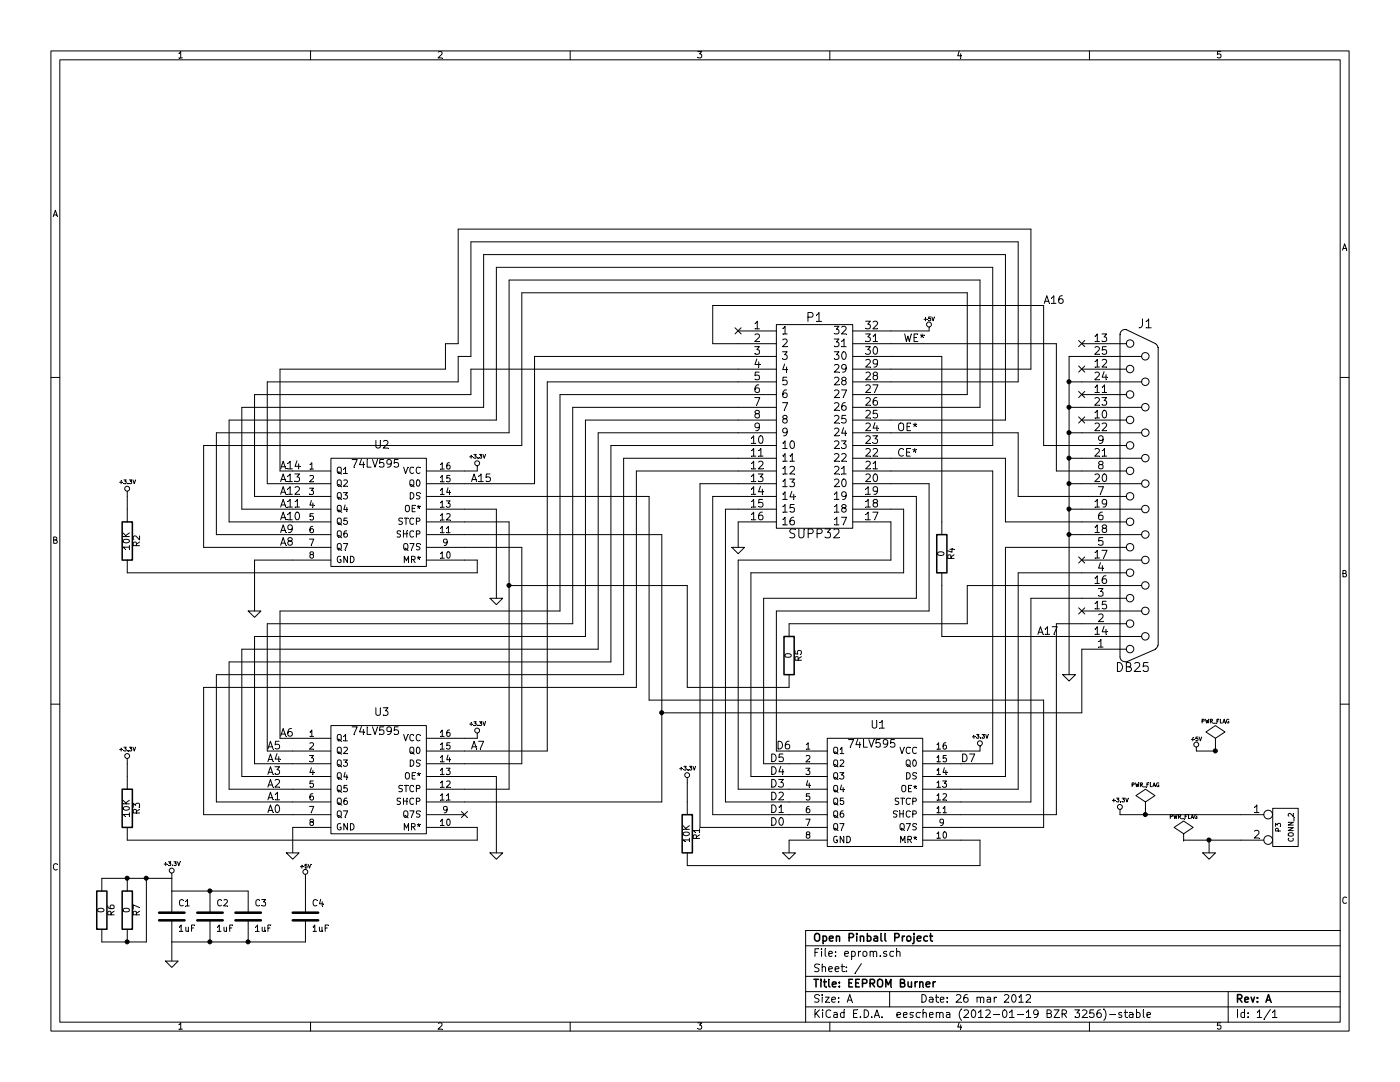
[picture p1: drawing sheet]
EESchema Schematic File Version 2  date 9/1/2012 7:24:06 PM
LIBS:power
LIBS:device
LIBS:transistors
LIBS:conn
LIBS:linear
LIBS:regul
LIBS:74xx
LIBS:cmos4000
LIBS:adc-dac
LIBS:memory
LIBS:xilinx
LIBS:special
LIBS:microcontrollers
LIBS:dsp
LIBS:microchip
LIBS:analog_switches
LIBS:motorola
LIBS:texas
LIBS:intel
LIBS:audio
LIBS:interface
LIBS:digital-audio
LIBS:philips
LIBS:display
LIBS:cypress
LIBS:siliconi
LIBS:opto
LIBS:atmel
LIBS:contrib
LIBS:valves
LIBS:freescale
LIBS:eprom-cache
EELAYER 25  0
EELAYER END
$Descr A 11000 8500
encoding utf-8
Sheet 1 1
Title "EEPROM Burner"
Date "26 mar 2012"
Rev "A"
Comp "Open Pinball Project"
Comment1 ""
Comment2 ""
Comment3 ""
Comment4 ""
$EndDescr
Connection ~ 1000 7400
Wire Wire Line
	800  7400 1150 7400
Connection ~ 1000 6900
Wire Wire Line
	800  6900 1350 6900
Wire Wire Line
	6200 4900 7600 4900
Wire Wire Line
	7600 4900 7600 4600
Wire Wire Line
	6200 5400 5400 5400
Wire Wire Line
	5400 5400 5400 4600
Wire Wire Line
	5400 4600 4000 4600
Wire Wire Line
	7600 4600 8500 4600
Wire Wire Line
	7400 4100 7400 2800
Wire Wire Line
	7400 2800 7000 2800
Wire Wire Line
	9750 6400 8800 6400
Wire Wire Line
	9500 6700 9500 6600
Wire Wire Line
	8500 3700 8300 3700
Wire Wire Line
	8300 3700 8300 2700
Wire Wire Line
	8500 4100 7900 4100
Wire Wire Line
	7900 4100 7900 3600
Wire Wire Line
	7000 3400 8000 3400
Wire Wire Line
	8500 5100 8500 5600
Wire Wire Line
	8500 5600 5200 5600
Wire Wire Line
	7900 4300 7900 6100
Wire Wire Line
	7900 4300 8500 4300
Wire Wire Line
	7550 6300 8100 6300
Wire Wire Line
	8100 6300 8100 4700
Wire Wire Line
	8100 4700 8500 4700
Connection ~ 4000 4600
Wire Wire Line
	6200 6600 6200 6700
Wire Wire Line
	3650 3900 5100 3900
Wire Wire Line
	5100 3900 5100 5500
Wire Wire Line
	5100 5500 8200 5500
Wire Wire Line
	8200 5500 8200 6500
Wire Wire Line
	8200 6500 7550 6500
Wire Wire Line
	5200 4200 5200 6300
Wire Wire Line
	7700 5900 7550 5900
Wire Wire Line
	7000 3800 7300 3800
Wire Wire Line
	7300 3800 7300 4800
Wire Wire Line
	7300 4800 6100 4800
Wire Wire Line
	6100 4800 6100 5900
Wire Wire Line
	6100 5900 6200 5900
Wire Wire Line
	7000 4000 7100 4000
Wire Wire Line
	7100 4000 7100 4500
Wire Wire Line
	7100 4500 5900 4500
Wire Wire Line
	5900 4500 5900 6100
Wire Wire Line
	5900 6100 6200 6100
Wire Wire Line
	5800 4000 5700 4000
Wire Wire Line
	5700 4000 5700 6300
Wire Wire Line
	5700 6300 6200 6300
Wire Wire Line
	5800 3800 5500 3800
Wire Wire Line
	5500 3800 5500 6500
Wire Wire Line
	5500 6500 6200 6500
Wire Wire Line
	1000 6600 3750 6600
Wire Wire Line
	1000 4500 3750 4500
Connection ~ 9000 6400
Wire Wire Line
	9000 6350 9000 6400
Connection ~ 9500 6600
Connection ~ 1950 7400
Wire Wire Line
	2400 7400 1350 7400
Wire Wire Line
	7000 2600 7300 2600
Wire Wire Line
	3650 4400 3750 4400
Wire Wire Line
	3750 4400 3750 4500
Wire Wire Line
	3650 3700 3750 3700
Connection ~ 1650 7000
Wire Wire Line
	1950 7000 1350 7000
Wire Wire Line
	1350 7000 1350 6900
Wire Wire Line
	3900 6700 3900 6100
Wire Wire Line
	3900 6100 3650 6100
Wire Wire Line
	5200 4200 3650 4200
Wire Wire Line
	2000 4800 2000 4400
Wire Wire Line
	2000 4400 2300 4400
Wire Wire Line
	3650 4100 4000 4100
Wire Wire Line
	4000 4100 4000 6200
Wire Wire Line
	7000 2900 8100 2900
Wire Wire Line
	8100 2900 8100 1800
Wire Wire Line
	8100 1800 3600 1800
Wire Wire Line
	3600 1800 3600 2700
Wire Wire Line
	3600 2700 3500 2700
Wire Wire Line
	3500 2700 3500 2900
Wire Wire Line
	3500 2900 2200 2900
Wire Wire Line
	2200 2900 2200 3700
Wire Wire Line
	2200 3700 2300 3700
Wire Wire Line
	5800 2900 3700 2900
Wire Wire Line
	3700 2900 3700 3100
Wire Wire Line
	3700 3100 2000 3100
Wire Wire Line
	2000 3100 2000 3900
Wire Wire Line
	2000 3900 2300 3900
Wire Wire Line
	7000 3500 7800 3500
Wire Wire Line
	7800 3500 7800 2100
Wire Wire Line
	7800 2100 3900 2100
Wire Wire Line
	3900 2100 3900 3300
Wire Wire Line
	3900 3300 1800 3300
Wire Wire Line
	1800 3300 1800 4100
Wire Wire Line
	1800 4100 2300 4100
Wire Wire Line
	7000 3100 7600 3100
Wire Wire Line
	7600 3100 7600 2300
Wire Wire Line
	7600 2300 4100 2300
Wire Wire Line
	4100 2300 4100 3500
Wire Wire Line
	4100 3500 1600 3500
Wire Wire Line
	1600 3500 1600 4300
Wire Wire Line
	1600 4300 2300 4300
Wire Wire Line
	1600 5400 5000 5400
Wire Wire Line
	1800 5200 4800 5200
Wire Wire Line
	2300 6400 1600 6400
Wire Wire Line
	2300 6200 1800 6200
Wire Wire Line
	5800 3000 4300 3000
Wire Wire Line
	4300 3000 4300 5900
Wire Wire Line
	4300 5900 3650 5900
Wire Wire Line
	5800 3200 4500 3200
Wire Wire Line
	4500 3200 4500 4900
Wire Wire Line
	4500 4900 2100 4900
Wire Wire Line
	2100 4900 2100 5900
Wire Wire Line
	2100 5900 2300 5900
Wire Wire Line
	5800 3400 4700 3400
Wire Wire Line
	4700 3400 4700 5100
Wire Wire Line
	1900 6100 1900 5100
Wire Wire Line
	5800 3600 4900 3600
Wire Wire Line
	4900 3600 4900 5300
Wire Wire Line
	1700 6300 1700 5300
Connection ~ 8400 3000
Wire Wire Line
	8400 5300 8400 2800
Wire Wire Line
	8400 2800 8500 2800
Connection ~ 8400 3400
Wire Wire Line
	8400 3200 8500 3200
Connection ~ 8400 3800
Wire Wire Line
	8400 3600 8500 3600
Connection ~ 8400 4200
Wire Wire Line
	8400 4000 8500 4000
Wire Wire Line
	5800 4100 5800 4300
Wire Wire Line
	8400 4200 8500 4200
Wire Wire Line
	8400 3800 8500 3800
Connection ~ 8400 4000
Wire Wire Line
	8400 3400 8500 3400
Connection ~ 8400 3600
Wire Wire Line
	8500 3000 8400 3000
Connection ~ 8400 3200
Wire Wire Line
	1600 6400 1600 5400
Wire Wire Line
	5000 5400 5000 3700
Wire Wire Line
	5000 3700 5800 3700
Wire Wire Line
	1800 6200 1800 5200
Wire Wire Line
	4800 5200 4800 3500
Wire Wire Line
	4800 3500 5800 3500
Wire Wire Line
	2300 6000 2000 6000
Wire Wire Line
	2000 6000 2000 5000
Wire Wire Line
	2000 5000 4600 5000
Wire Wire Line
	4600 5000 4600 3300
Wire Wire Line
	4600 3300 5800 3300
Wire Wire Line
	2300 5800 2200 5800
Wire Wire Line
	2200 5800 2200 4800
Wire Wire Line
	2200 4800 4400 4800
Wire Wire Line
	4400 4800 4400 3100
Wire Wire Line
	4400 3100 5800 3100
Wire Wire Line
	1900 6100 2300 6100
Wire Wire Line
	1700 6300 2300 6300
Wire Wire Line
	1900 5100 4700 5100
Wire Wire Line
	1700 5300 4900 5300
Wire Wire Line
	2300 6500 2300 6700
Wire Wire Line
	2300 4200 1700 4200
Wire Wire Line
	1700 4200 1700 3400
Wire Wire Line
	1700 3400 4000 3400
Wire Wire Line
	4000 3400 4000 2200
Wire Wire Line
	4000 2200 7700 2200
Wire Wire Line
	7700 2200 7700 3200
Wire Wire Line
	7700 3200 7000 3200
Wire Wire Line
	2300 4000 1900 4000
Wire Wire Line
	1900 4000 1900 3200
Wire Wire Line
	1900 3200 3800 3200
Wire Wire Line
	3800 3200 3800 2000
Wire Wire Line
	3800 2000 7900 2000
Wire Wire Line
	7900 2000 7900 3300
Wire Wire Line
	7900 3300 7000 3300
Wire Wire Line
	2300 3800 2100 3800
Wire Wire Line
	2100 3800 2100 3000
Wire Wire Line
	2100 3000 3600 3000
Wire Wire Line
	3600 3000 3600 2800
Wire Wire Line
	3600 2800 3700 2800
Wire Wire Line
	3700 2800 3700 1900
Wire Wire Line
	3700 1900 8000 1900
Wire Wire Line
	8000 1900 8000 3000
Wire Wire Line
	8000 3000 7000 3000
Wire Wire Line
	3650 3800 4200 3800
Wire Wire Line
	4200 3800 4200 2800
Wire Wire Line
	4200 2800 5800 2800
Wire Wire Line
	4000 6200 3650 6200
Wire Wire Line
	3650 6000 4100 6000
Wire Wire Line
	3650 4300 4100 4300
Wire Wire Line
	4100 4300 4100 6000
Wire Wire Line
	5200 6300 3650 6300
Wire Wire Line
	3650 4000 3900 4000
Wire Wire Line
	3900 4000 3900 4700
Wire Wire Line
	1350 7400 1350 7550
Connection ~ 1650 7400
Wire Wire Line
	3650 5800 3750 5800
Wire Wire Line
	3750 6600 3750 6500
Wire Wire Line
	3750 6500 3650 6500
Wire Wire Line
	2400 6900 2400 7000
Wire Wire Line
	9550 5850 9550 5900
Connection ~ 9550 5900
Wire Wire Line
	1000 3900 1000 4000
Wire Wire Line
	1000 6000 1000 6100
Wire Wire Line
	6200 6400 5600 6400
Wire Wire Line
	5600 6400 5600 3900
Wire Wire Line
	5600 3900 5800 3900
Wire Wire Line
	6200 6200 5800 6200
Wire Wire Line
	5800 6200 5800 4400
Wire Wire Line
	5800 4400 7000 4400
Wire Wire Line
	7000 4400 7000 4100
Wire Wire Line
	6200 6000 6000 6000
Wire Wire Line
	6000 6000 6000 4700
Wire Wire Line
	6000 4700 7200 4700
Wire Wire Line
	7200 4700 7200 3900
Wire Wire Line
	7200 3900 7000 3900
Wire Wire Line
	7550 6000 7800 6000
Wire Wire Line
	7800 6000 7800 3700
Wire Wire Line
	7800 3700 7000 3700
Wire Wire Line
	5400 6800 7700 6800
Wire Wire Line
	7700 6800 7700 6600
Wire Wire Line
	7700 6600 7550 6600
Wire Wire Line
	5400 6300 5400 6150
Connection ~ 5200 5600
Wire Wire Line
	7900 6100 7550 6100
Wire Wire Line
	8500 4900 8300 4900
Wire Wire Line
	7550 6400 8300 6400
Wire Wire Line
	8300 6400 8300 4900
Wire Wire Line
	8500 4500 8000 4500
Wire Wire Line
	8000 4500 8000 6200
Wire Wire Line
	8000 6200 7550 6200
Wire Wire Line
	7900 3600 7000 3600
Wire Wire Line
	8300 2700 7000 2700
Wire Wire Line
	8000 3400 8000 3900
Wire Wire Line
	8000 3900 8500 3900
Wire Wire Line
	5800 2700 5600 2700
Wire Wire Line
	5600 2700 5600 2400
Wire Wire Line
	5600 2400 8200 2400
Wire Wire Line
	8200 2400 8200 3500
Wire Wire Line
	8200 3500 8500 3500
Wire Wire Line
	9750 6600 9300 6600
Wire Wire Line
	9550 5900 9400 5900
Wire Wire Line
	8500 5000 7400 5000
Wire Wire Line
	7400 5000 7400 4600
Wire Wire Line
	1150 7400 1150 6900
Connection ~ 1150 6900
$Comp
L R R6
U 1 1
P 800 7150
F 0 "R6" V 880 7150 50  0000 C CNN
F 1 "0" V 800 7150 50  0000 C CNN
	1    800  7150
	1    0    0    -1  
$EndComp
$Comp
L R R7
U 1 1
P 1000 7150
F 0 "R7" V 1080 7150 50  0000 C CNN
F 1 "0" V 1000 7150 50  0000 C CNN
	1    1000 7150
	1    0    0    -1  
$EndComp
$Comp
L R R5
U 1 1
P 6200 5150
F 0 "R5" V 6280 5150 50  0000 C CNN
F 1 "0" V 6200 5150 50  0000 C CNN
	1    6200 5150
	1    0    0    -1  
$EndComp
NoConn ~ 5800 2600
Text Label 8200 2400 0    60   ~ 0
A16
Text Label 8150 5000 0    60   ~ 0
A17
$Comp
L R R4
U 1 1
P 7400 4350
F 0 "R4" V 7480 4350 50  0000 C CNN
F 1 "0" V 7400 4350 50  0000 C CNN
	1    7400 4350
	1    0    0    -1  
$EndComp
$Comp
L CONN_2 P3
U 1 1
P 10100 6500
F 0 "P3" V 10050 6500 40  0000 C CNN
F 1 "CONN_2" V 10150 6500 40  0000 C CNN
	1    10100 6500
	1    0    0    -1  
$EndComp
Text Label 7050 3600 0    60   ~ 0
CE*
Text Label 7050 3400 0    60   ~ 0
OE*
Text Label 7100 2700 0    60   ~ 0
WE*
$Comp
L GND #PWR01
U 1 1
P 6200 6700
F 0 "#PWR01" H 6200 6700 30  0001 C CNN
F 1 "GND" H 6200 6630 30  0001 C CNN
	1    6200 6700
	1    0    0    -1  
$EndComp
$Comp
L +3.3V #PWR02
U 1 1
P 5400 6150
F 0 "#PWR02" H 5400 6110 30  0001 C CNN
F 1 "+3.3V" H 5400 6260 30  0000 C CNN
	1    5400 6150
	1    0    0    -1  
$EndComp
$Comp
L R R1
U 1 1
P 5400 6550
F 0 "R1" V 5480 6550 50  0000 C CNN
F 1 "10K" V 5400 6550 50  0000 C CNN
	1    5400 6550
	1    0    0    -1  
$EndComp
Text Label 7550 6000 0    60   ~ 0
D7
Text Label 6100 5900 0    60   ~ 0
D6
Text Label 6050 6000 0    60   ~ 0
D5
Text Label 6050 6100 0    60   ~ 0
D4
Text Label 6050 6200 0    60   ~ 0
D3
Text Label 6050 6300 0    60   ~ 0
D2
Text Label 6050 6400 0    60   ~ 0
D1
Text Label 6050 6500 0    60   ~ 0
D0
$Comp
L +3.3V #PWR03
U 1 1
P 7700 5900
F 0 "#PWR03" H 7700 5860 30  0001 C CNN
F 1 "+3.3V" H 7700 6010 30  0000 C CNN
	1    7700 5900
	1    0    0    -1  
$EndComp
$Comp
L 74LV595 U1
U 1 1
P 6900 6300
F 0 "U1" H 6900 6900 60  0000 C CNN
F 1 "74LV595" H 6850 6750 60  0000 C CNN
	1    6900 6300
	1    0    0    -1  
$EndComp
$Comp
L +3.3V #PWR04
U 1 1
P 1000 6000
F 0 "#PWR04" H 1000 5960 30  0001 C CNN
F 1 "+3.3V" H 1000 6110 30  0000 C CNN
	1    1000 6000
	1    0    0    -1  
$EndComp
$Comp
L +3.3V #PWR05
U 1 1
P 1000 3900
F 0 "#PWR05" H 1000 3860 30  0001 C CNN
F 1 "+3.3V" H 1000 4010 30  0000 C CNN
	1    1000 3900
	1    0    0    -1  
$EndComp
$Comp
L R R2
U 1 1
P 1000 4250
F 0 "R2" V 1080 4250 50  0000 C CNN
F 1 "10K" V 1000 4250 50  0000 C CNN
	1    1000 4250
	1    0    0    -1  
$EndComp
$Comp
L R R3
U 1 1
P 1000 6350
F 0 "R3" V 1080 6350 50  0000 C CNN
F 1 "10K" V 1000 6350 50  0000 C CNN
	1    1000 6350
	1    0    0    -1  
$EndComp
NoConn ~ 8500 4800
NoConn ~ 8500 4400
NoConn ~ 8500 3300
NoConn ~ 8500 3100
NoConn ~ 8500 2900
NoConn ~ 8500 2700
$Comp
L PWR_FLAG #FLG06
U 1 1
P 9300 6600
F 0 "#FLG06" H 9300 6695 30  0001 C CNN
F 1 "PWR_FLAG" H 9300 6780 30  0000 C CNN
	1    9300 6600
	1    0    0    -1  
$EndComp
$Comp
L PWR_FLAG #FLG07
U 1 1
P 9000 6350
F 0 "#FLG07" H 9000 6445 30  0001 C CNN
F 1 "PWR_FLAG" H 9000 6530 30  0000 C CNN
	1    9000 6350
	1    0    0    -1  
$EndComp
$Comp
L PWR_FLAG #FLG08
U 1 1
P 9550 5850
F 0 "#FLG08" H 9550 5945 30  0001 C CNN
F 1 "PWR_FLAG" H 9550 6030 30  0000 C CNN
	1    9550 5850
	1    0    0    -1  
$EndComp
$Comp
L +3.3V #PWR09
U 1 1
P 8800 6400
F 0 "#PWR09" H 8800 6360 30  0001 C CNN
F 1 "+3.3V" H 8800 6510 30  0000 C CNN
	1    8800 6400
	1    0    0    -1  
$EndComp
$Comp
L +5V #PWR010
U 1 1
P 9400 5900
F 0 "#PWR010" H 9400 5990 20  0001 C CNN
F 1 "+5V" H 9400 5990 30  0000 C CNN
	1    9400 5900
	1    0    0    -1  
$EndComp
$Comp
L GND #PWR011
U 1 1
P 9500 6700
F 0 "#PWR011" H 9500 6700 30  0001 C CNN
F 1 "GND" H 9500 6630 30  0001 C CNN
	1    9500 6700
	1    0    0    -1  
$EndComp
$Comp
L C C4
U 1 1
P 2400 7200
F 0 "C4" H 2450 7300 50  0000 L CNN
F 1 "1uF" H 2450 7100 50  0000 L CNN
	1    2400 7200
	1    0    0    -1  
$EndComp
$Comp
L +5V #PWR012
U 1 1
P 2400 6900
F 0 "#PWR012" H 2400 6990 20  0001 C CNN
F 1 "+5V" H 2400 6990 30  0000 C CNN
	1    2400 6900
	1    0    0    -1  
$EndComp
$Comp
L +5V #PWR013
U 1 1
P 7300 2600
F 0 "#PWR013" H 7300 2690 20  0001 C CNN
F 1 "+5V" H 7300 2690 30  0000 C CNN
	1    7300 2600
	1    0    0    -1  
$EndComp
$Comp
L +3.3V #PWR014
U 1 1
P 3750 5800
F 0 "#PWR014" H 3750 5760 30  0001 C CNN
F 1 "+3.3V" H 3750 5910 30  0000 C CNN
	1    3750 5800
	1    0    0    -1  
$EndComp
$Comp
L +3.3V #PWR015
U 1 1
P 3750 3700
F 0 "#PWR015" H 3750 3660 30  0001 C CNN
F 1 "+3.3V" H 3750 3810 30  0000 C CNN
	1    3750 3700
	1    0    0    -1  
$EndComp
$Comp
L GND #PWR016
U 1 1
P 1350 7550
F 0 "#PWR016" H 1350 7550 30  0001 C CNN
F 1 "GND" H 1350 7480 30  0001 C CNN
	1    1350 7550
	1    0    0    -1  
$EndComp
$Comp
L C C3
U 1 1
P 1950 7200
F 0 "C3" H 2000 7300 50  0000 L CNN
F 1 "1uF" H 2000 7100 50  0000 L CNN
	1    1950 7200
	1    0    0    -1  
$EndComp
$Comp
L C C2
U 1 1
P 1650 7200
F 0 "C2" H 1700 7300 50  0000 L CNN
F 1 "1uF" H 1700 7100 50  0000 L CNN
	1    1650 7200
	1    0    0    -1  
$EndComp
$Comp
L C C1
U 1 1
P 1350 7200
F 0 "C1" H 1400 7300 50  0000 L CNN
F 1 "1uF" H 1400 7100 50  0000 L CNN
	1    1350 7200
	1    0    0    -1  
$EndComp
$Comp
L +3.3V #PWR017
U 1 1
P 1350 6900
F 0 "#PWR017" H 1350 6860 30  0001 C CNN
F 1 "+3.3V" H 1350 7010 30  0000 C CNN
	1    1350 6900
	1    0    0    -1  
$EndComp
NoConn ~ 3650 6400
$Comp
L GND #PWR018
U 1 1
P 3900 6700
F 0 "#PWR018" H 3900 6700 30  0001 C CNN
F 1 "GND" H 3900 6630 30  0001 C CNN
	1    3900 6700
	1    0    0    -1  
$EndComp
$Comp
L GND #PWR019
U 1 1
P 3900 4700
F 0 "#PWR019" H 3900 4700 30  0001 C CNN
F 1 "GND" H 3900 4630 30  0001 C CNN
	1    3900 4700
	1    0    0    -1  
$EndComp
$Comp
L GND #PWR020
U 1 1
P 2000 4800
F 0 "#PWR020" H 2000 4800 30  0001 C CNN
F 1 "GND" H 2000 4730 30  0001 C CNN
	1    2000 4800
	1    0    0    -1  
$EndComp
Text Label 3700 3800 0    60   ~ 0
A15
Text Label 2200 3700 0    60   ~ 0
A14
Text Label 2200 3800 0    60   ~ 0
A13
Text Label 2200 3900 0    60   ~ 0
A12
Text Label 2200 4000 0    60   ~ 0
A11
Text Label 2200 4100 0    60   ~ 0
A10
Text Label 2200 4200 0    60   ~ 0
A9
Text Label 2200 4300 0    60   ~ 0
A8
Text Label 3700 5900 0    60   ~ 0
A7
Text Label 2200 5800 0    60   ~ 0
A6
Text Label 2100 5900 0    60   ~ 0
A5
Text Label 2100 6000 0    60   ~ 0
A4
Text Label 2100 6100 0    60   ~ 0
A3
Text Label 2100 6200 0    60   ~ 0
A2
Text Label 2100 6300 0    60   ~ 0
A1
Text Label 2100 6400 0    60   ~ 0
A0
$Comp
L GND #PWR021
U 1 1
P 2300 6700
F 0 "#PWR021" H 2300 6700 30  0001 C CNN
F 1 "GND" H 2300 6630 30  0001 C CNN
	1    2300 6700
	1    0    0    -1  
$EndComp
$Comp
L 74LV595 U3
U 1 1
P 3000 6200
F 0 "U3" H 3000 6800 60  0000 C CNN
F 1 "74LV595" H 2950 6650 60  0000 C CNN
	1    3000 6200
	1    0    0    -1  
$EndComp
$Comp
L 74LV595 U2
U 1 1
P 3000 4100
F 0 "U2" H 3000 4700 60  0000 C CNN
F 1 "74LV595" H 2950 4550 60  0000 C CNN
	1    3000 4100
	1    0    0    -1  
$EndComp
$Comp
L GND #PWR022
U 1 1
P 8400 5300
F 0 "#PWR022" H 8400 5300 30  0001 C CNN
F 1 "GND" H 8400 5230 30  0001 C CNN
	1    8400 5300
	1    0    0    -1  
$EndComp
$Comp
L GND #PWR023
U 1 1
P 5800 4300
F 0 "#PWR023" H 5800 4300 30  0001 C CNN
F 1 "GND" H 5800 4230 30  0001 C CNN
	1    5800 4300
	1    0    0    -1  
$EndComp
$Comp
L SUPP32 P1
U 1 1
P 6400 3350
F 0 "P1" H 6400 4200 70  0000 C CNN
F 1 "SUPP32" H 6400 2500 70  0000 C CNN
	1    6400 3350
	1    0    0    -1  
$EndComp
$Comp
L DB25 J1
U 1 1
P 8950 3900
F 0 "J1" H 9000 5250 70  0000 C CNN
F 1 "DB25" H 8900 2550 70  0000 C CNN
	1    8950 3900
	1    0    0    -1  
$EndComp
$EndSCHEMATC
